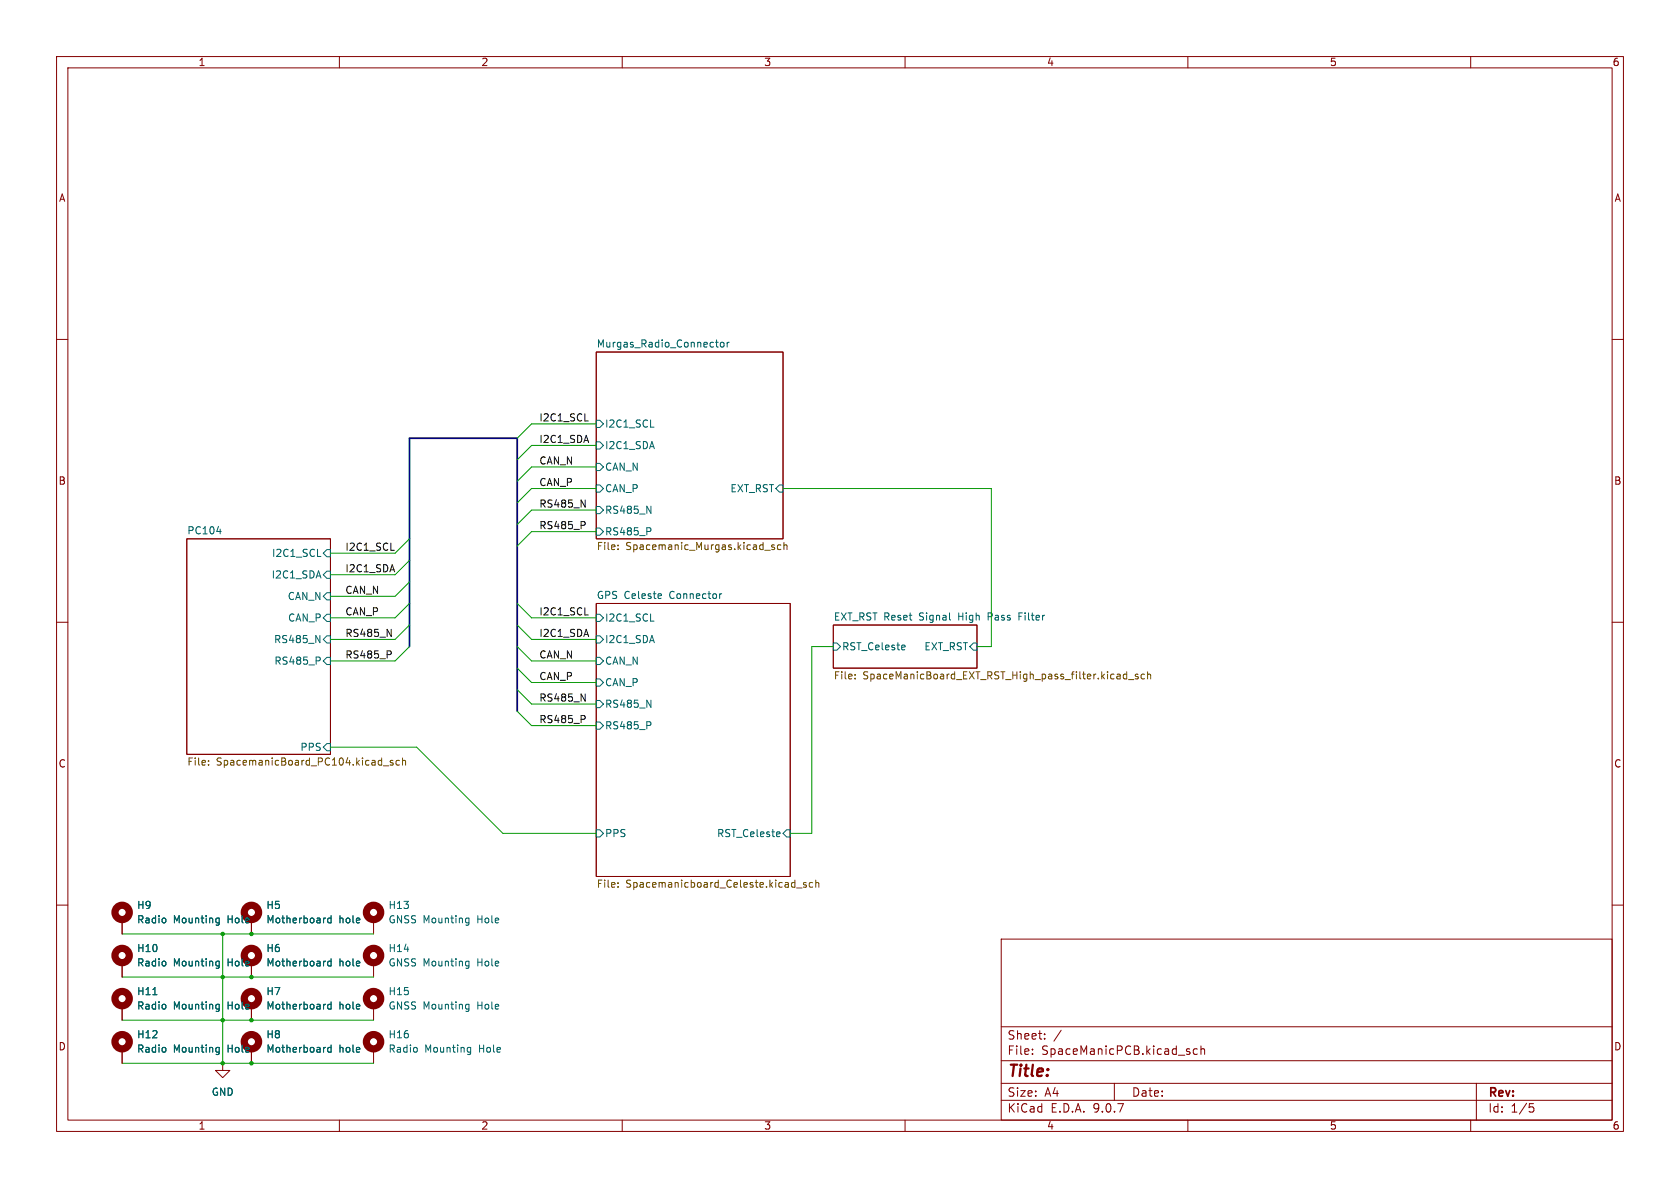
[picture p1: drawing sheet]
<svg xmlns="http://www.w3.org/2000/svg" width="297mm" height="210mm" viewBox="0 0 297 210" stroke-linecap="round" stroke-linejoin="round" font-family="sans-serif">
<g fill="none" stroke="#840000" stroke-width=".18">
<path d="M10 10h277v190h-277zM12 12h273v186h-273zM60 10v2M110 10v2M160 10v2M210 10v2M260 10v2M10 60h2M105.4 62.2h33v33.1h-33zM285 60h2M33 95.3h25.4v38.1h-25.4zM10 110h2"/>
<path d="M105.4 106.7h34.3v48.2h-34.3zM147.3 110.5h25.4v7.6h-25.4zM285 110h2M10 160h2M21.6 162.6v2.5M21.6 170.2v2.5M21.6 177.8v2.5M44.4 162.6v2.5M44.4 170.2v2.5M44.4 177.8v2.5M66 162.6v2.5M66 170.2v2.5"/>
<path d="M66 177.8v2.5M177 166h108v32h-108zM285 160h2M21.6 185.4v2.6M39.4 188v1.2h1.2l-1.2 1.3-1.3-1.3h1.3M39.4 188h.1M44.4 185.4v2.6M60 198v2M66 185.4v2.6M110 198v2M160 198v2M177 194.5h108"/>
<path d="M177 191.5h108M177 187.5h108M177 181.5h108M182.5 186.3v.1M182.5 185.5v.1M184.7 183.6v.1M184.7 182.8v.1M187.6 182.1l-1.3 2M197 191.5v3M210 198v2M210.3 186v.3M211.7 185.5l-.5-.1-.2 .3v.4l.1 .2h.6"/>
<path d="M212.3 185.5l.2-.1 .4 .1 .1 .9M212.3 184.9v1.5M260 198v2M261 191.5v6.5M270.4 195.1h.7M270.5 195.7h.4l.3 .3-.2 .5-.5 .1"/>
</g>
<g fill="none" stroke="#006464" stroke-width=".18">
<path d="M105.4 74.3h.6l.7 .6-.7 .7h-.6zM105.4 78.1h.6l.7 .6-.7 .7h-.6zM115 75.5h.6M126.5 60.5h.5M126.7 60.1v1.1l.3 .2M127.5 60.6l.3-.1 .2 .3v.3l-.2 .3-.3-.1-.2-.2zM128.6 60.5v.9M128.9 60.5l-.3 .3M38.3 94h.8M56.1 98.4h.6M57.8 97.2h.6v1.2h-.6l-.7-.6zM105.4 81.9h.6l.7 .7-.7 .6h-.6z"/>
<path d="M105.4 85.7h.6l.7 .7-.7 .6h-.6zM105.4 89.5h.6l.7 .7-.7 .6h-.6zM105.4 93.3h.6l.7 .7-.7 .6h-.6zM114.3 89.5l.8 1.2v-1.2M115 93.4l.1 .1-.1 .4M137.2 86.4l.6-.7h.6v1.3h-.6zM55.8 112.3l.8 1.3v-1.3M56.5 116.2l.1 .2-.1 .4M57.8 104.8h.6v1.2h-.6l-.7-.6zM57.8 108.6h.6v1.3h-.6l-.7-.7zM57.8 101h.6v1.2h-.6l-.7-.6zM57.8 112.4h.6v1.3h-.6l-.7-.7z"/>
<path d="M57.8 116.2h.6v1.3h-.6l-.7-.7zM105.4 116.2h.6l.7 .6-.7 .7h-.6zM105.4 108.6h.6l.7 .6-.7 .7h-.6zM105.4 112.4h.6l.7 .6-.7 .7h-.6zM115 109.8h.6M116.8 105l.1 .3-.6 .1M116.9 105.7l-.1 .1M127.6 105l-.4 .2M147.3 113.7h.7l.6 .6-.6 .6h-.7zM159.8 114l.2 .3-.6 .2M159.9 114.8l-.1 .1M167.9 109.6h.1"/>
<path d="M172.1 113.7h.6v1.2h-.6l-.7-.6zM180.1 108.9h.5M180.7 108.3h-.6v1.3M57.8 131.4h.6v1.3h-.6l-.7-.6zM105.4 120h.6l.7 .7-.7 .6h-.6zM105.4 123.8h.6l.7 .7-.7 .6h-.6zM105.4 127.6h.6l.7 .7-.7 .6h-.6zM114.3 123.8l.8 1.2v-1.2M115 127.6l.1 .2-.1 .4M105.4 146.7h.6l.7 .6-.7 .7h-.6zM137.7 147.1l.2 .3-.6 .1M137.8 147.8l-.1 .1"/>
<path d="M139.1 146.7h.6v1.3h-.6l-.7-.7zM27 175.8h.7M29.3 177.7v.6M29.3 162.4v.6M29.3 170v.6M38.4 162.3l.4 .1M38.4 169.9l.4 .1M38.4 177.5l.4 .1M38.8 163.1h-.4M38.8 170.7l-.4 .1M38.8 178.3l-.4 .1M38.8 162.3v1l-.2 .2-.3 .1"/>
<path d="M38.8 169.9v1l-.2 .2-.3 .1M38.8 177.5v1.1l-.2 .1-.3 .1M57.4 162.3h.2M57.4 169.9h.2M57.4 177.5h.2M58.5 161.9v1.2M58.5 169.5v1.3M58.5 177.1v1.3M58.5 162.4l-.3-.1-.3 .2 .1 .6h.5M58.5 170l-.3-.1-.3 .3 .1 .5h.5M58.5 177.6l-.3-.1-.3 .3 .1 .5h.5M82.5 162.3l.4 .1"/>
<path d="M82.5 169.9l.4 .1M82.5 177.5l.4 .1M82.9 163.1h-.4M82.9 170.7l-.4 .1M82.9 178.3l-.4 .1M82.9 177.5v1.1l-.1 .1-.3 .1M82.9 162.3v1l-.1 .2-.3 .1M82.9 169.9v1l-.1 .2-.3 .1M29.3 185.3v.6M38.4 185.2h.4M38.8 185.9l-.4 .1M38.8 185.2v1l-.2 .2h-.3"/>
<path d="M57.4 185.2h.2M58.5 185.2h-.3l-.3 .2 .1 .5h.5M58.5 184.7v1.3M73.7 185.3v.6M82.8 185.2h.4M83.2 185.9l-.4 .1M83.2 185.2v1l-.1 .2h-.3"/>
</g>
<g fill="none" stroke="#725600" stroke-width=".18">
<path d="M109.3 96.4v.1M109.3 97v.2M135.2 97.3h1M136.9 96.4l-.3-.1-.2 .2 .1 .2 .4 .1v.3h-.5M138 96.4l-.3-.1-.3 .3 .2 .5h.4M138.6 96.4l.2-.1 .3 .1v.8M138.6 95.9v1.3M151.2 119.9v.1M151.2 119.2v.2M199.2 118.7v1.3M199.2 119.2h-.4l-.2 .2 .1 .6h.5M201.2 119.2h-.3l-.2 .2 .1 .1 .4 .2v.3h-.5"/>
<path d="M202.3 119.2h-.3l-.3 .2 .1 .6h.5M202.9 119.3l.2-.1h.3v.8M202.9 118.7v1.3M36.9 135.1v.2M36.9 134.5v.1M67.8 135.4h.9M69.5 134.5l-.3-.1-.2 .2v.2l.5 .1v.3h-.5M70.6 134.5l-.3-.1-.3 .3 .1 .5h.5M71.2 134.5l.1-.1 .3 .1 .1 .8M71.2 134v1.3M199.5 120.1h1M109.3 156.7v.1"/>
<path d="M109.3 156.1v.1M140.8 157h1M142.5 156.1l-.3-.1-.2 .2 .1 .2 .4 .1v.3h-.5M143.7 156.1l-.4-.1-.2 .2 .1 .6h.5M144.2 156.1l.2-.1 .3 .1 .1 .7M144.2 155.6v1.2"/>
</g>
<g fill="none" stroke="#840000" stroke-width="1.3">
<circle cx="21.6" cy="168.9" r="1.27"/>
<circle cx="21.6" cy="161.3" r="1.27"/>
<circle cx="21.6" cy="176.5" r="1.27"/>
<circle cx="44.4" cy="161.3" r="1.27"/>
<circle cx="44.4" cy="168.9" r="1.27"/>
<circle cx="44.4" cy="176.5" r="1.27"/>
<circle cx="66" cy="168.9" r="1.27"/>
<circle cx="66" cy="176.5" r="1.27"/>
<circle cx="66" cy="161.3" r="1.27"/>
<circle cx="21.6" cy="184.1" r="1.27"/>
<circle cx="44.4" cy="184.1" r="1.27"/>
<circle cx="66" cy="184.1" r="1.27"/>
</g>
<path d="M103.4 74.4h.6M69.1 97.3h.6M102.7 88.4l.8 1.3v-1.3M103.3 92.3l.2 .1-.2 .4M68.4 111.2l.8 1.3v-1.3M69 115.1l.2 .2-.2 .4M103.4 108.7h.6M102.7 122.7l.8 1.2v-1.2M103.3 126.5l.2 .2-.2 .4" fill="none" stroke="#0f0f0f" stroke-width=".18"/>
<path d="M72.4 114.3v-36.8h19v48.2" fill="none" stroke="#000084" stroke-width=".3"/>
<g fill="none" stroke="#009600" stroke-width=".18">
<path d="M105.4 78.7h-11.4l-2.6 2.6M105.4 74.9h-11.4l-2.6 2.6M72.4 95.3l-2.6 2.5h-11.4M72.4 99.1l-2.6 2.5h-11.4M105.4 82.6h-11.4l-2.6 2.5M105.4 86.4h-11.4l-2.6 2.5M105.4 90.2h-11.4l-2.6 2.5M105.4 94h-11.4l-2.6 2.5M138.4 86.4h36.9v27.9h-2.6M72.4 114.3l-2.6 2.5h-11.4M72.4 106.7l-2.6 2.5h-11.4M72.4 110.5l-2.6 2.5h-11.4"/>
<path d="M72.4 102.9l-2.6 2.5h-11.4M91.4 114.3l2.6 2.5h11.4M91.4 118.1l2.6 2.6h11.4M91.4 106.7l2.6 2.5h11.4M91.4 110.5l2.6 2.5h11.4M147.3 114.3h-3.8v33h-3.8M58.4 132.1h15.3l15.2 15.2h16.5M91.4 125.7l2.6 2.6h11.4M91.4 121.9l2.6 2.6h11.4M21.6 172.7h44.4M21.6 165.1h44.4M39.4 165.1v22.9"/>
<path d="M21.6 180.3h44.4M21.6 188h44.4"/>
</g>
<g fill="#009600" stroke="#009600" stroke-width=".18">
<circle cx="44.4" cy="180.3" r=".3"/>
<circle cx="39.4" cy="172.7" r=".3"/>
<circle cx="44.4" cy="172.7" r=".3"/>
<circle cx="44.4" cy="165.1" r=".3"/>
<circle cx="39.4" cy="165.1" r=".3"/>
<circle cx="39.4" cy="180.3" r=".3"/>
<circle cx="39.4" cy="188" r=".3"/>
<circle cx="44.4" cy="188" r=".3"/>
</g>
<text font-size="2.8" fill="#840000" x="178" y="190.9">Title:</text>
<g font-size="2.1" fill="#840000">
<text x="178" y="184">Sheet:</text>
<text x="178" y="186.7">File:</text>
<text x="184.1" y="186.7">SpaceManicPCB.kicad_sch</text>
<text x="178" y="196.9">KiCad</text>
<text x="178" y="194.1">Size:</text>
<text x="184.7" y="194.1">A4</text>
<text x="185.7" y="196.9">E.D.A.</text>
<text x="193.3" y="196.9">9.0.7</text>
<text x="200" y="194.1">Date:</text>
<text x="263" y="194.3">Rev:</text>
<text x="263" y="196.9">Id:</text>
<text x="267.1" y="196.9">1/5</text>
</g>
<g font-size="1.8" fill="#840000">
<text x="35" y="11.9">1</text>
<text x="85" y="11.9">2</text>
<text x="135" y="11.9">3</text>
<text x="185" y="11.9">4</text>
<text x="235" y="11.9">5</text>
<text x="285" y="11.9">6</text>
<text x="10.3" y="35.9">A</text>
<text x="285.3" y="35.9">A</text>
<text x="10.3" y="85.9">B</text>
<text x="285.3" y="85.9">B</text>
<text x="10.3" y="135.9">C</text>
<text x="285.3" y="135.9">C</text>
<text x="10.3" y="185.9">D</text>
<text x="285.3" y="185.9">D</text>
<text x="35" y="199.9">1</text>
<text x="85" y="199.9">2</text>
<text x="135" y="199.9">3</text>
<text x="185" y="199.9">4</text>
<text x="235" y="199.9">5</text>
<text x="285" y="199.9">6</text>
</g>
<g font-size="1.8" fill="#006464">
<text x="105.4" y="61.5">Murgas_Radio_Connector</text>
<text x="106.9" y="75.8">I2C1_SCL</text>
<text x="106.9" y="83.4">CAN_N</text>
<text x="106.9" y="79.6">I2C1_SDA</text>
<text x="106.9" y="87.2">CAN_P</text>
<text x="129" y="87.2">EXT_RST</text>
<text x="33" y="94.5">PC104</text>
<text x="106.9" y="91">RS485_N</text>
<text x="106.9" y="94.8">RS485_P</text>
<text x="48" y="98.7">I2C1_SCL</text>
<text x="47.9" y="102.5">I2C1_SDA</text>
<text x="50.8" y="106.3">CAN_N</text>
<text x="105.4" y="106">GPS Celeste</text>
<text x="118.5" y="106">Connector</text>
<text x="48.4" y="113.9">RS485_N</text>
<text x="50.8" y="110.1">CAN_P</text>
<text x="106.9" y="110.1">I2C1_SCL</text>
<text x="106.9" y="113.9">I2C1_SDA</text>
<text x="147.3" y="109.8">EXT_RST Reset</text>
<text x="162.6" y="109.8">Signal</text>
<text x="169.7" y="109.8">High</text>
<text x="175.1" y="109.8">Pass</text>
<text x="180.8" y="109.8">Filter</text>
<text x="48.4" y="117.7">RS485_P</text>
<text x="106.9" y="117.7">CAN_N</text>
<text x="148.8" y="115.2">RST_Celeste</text>
<text x="163.3" y="115.2">EXT_RST</text>
<text x="106.9" y="121.5">CAN_P</text>
<text x="106.9" y="125.3">RS485_N</text>
<text x="106.9" y="129.1">RS485_P</text>
<text x="53" y="132.9">PPS</text>
<text x="106.9" y="148.2">PPS</text>
<text x="126.7" y="148.2">RST_Celeste</text>
<text x="24.1" y="160.9">H9</text>
<text x="47" y="160.9">H5</text>
<text x="68.6" y="160.9">H13</text>
<text x="24.1" y="163.4">Radio</text>
<text x="30.6" y="163.4">Mounting</text>
<text x="40.3" y="163.4">Hole</text>
<text x="47" y="163.4">Motherboard</text>
<text x="59.9" y="163.4">hole</text>
<text x="68.6" y="163.4">GNSS Mounting</text>
<text x="84.5" y="163.4">Hole</text>
<text x="24.1" y="168.5">H10</text>
<text x="24.1" y="171">Radio</text>
<text x="30.6" y="171">Mounting</text>
<text x="40.3" y="171">Hole</text>
<text x="47" y="171">Motherboard</text>
<text x="47" y="168.5">H6</text>
<text x="59.9" y="171">hole</text>
<text x="68.6" y="168.5">H14</text>
<text x="68.6" y="171">GNSS Mounting</text>
<text x="84.5" y="171">Hole</text>
<text x="24.1" y="176.1">H11</text>
<text x="24.1" y="178.7">Radio</text>
<text x="30.6" y="178.7">Mounting</text>
<text x="40.3" y="178.7">Hole</text>
<text x="47" y="178.7">Motherboard</text>
<text x="47" y="176.1">H7</text>
<text x="59.9" y="178.7">hole</text>
<text x="68.6" y="176.1">H15</text>
<text x="68.6" y="178.7">GNSS Mounting</text>
<text x="84.5" y="178.7">Hole</text>
<text x="24.1" y="183.7">H12</text>
<text x="47" y="183.7">H8</text>
<text x="68.6" y="183.7">H16</text>
<text x="24.1" y="186.3">Radio</text>
<text x="30.6" y="186.3">Mounting</text>
<text x="40.3" y="186.3">Hole</text>
<text x="47" y="186.3">Motherboard</text>
<text x="59.9" y="186.3">hole</text>
<text x="68.6" y="186.3">Radio</text>
<text x="75.1" y="186.3">Mounting</text>
<text x="84.8" y="186.3">Hole</text>
<text x="37.3" y="193.9">GND</text>
</g>
<g font-size="1.8" fill="#0f0f0f">
<text x="95.2" y="74.6">I2C1_SCL</text>
<text x="95.2" y="82.2">CAN_N</text>
<text x="95.2" y="78.4">I2C1_SDA</text>
<text x="95.2" y="86">CAN_P</text>
<text x="95.2" y="89.8">RS485_N</text>
<text x="95.2" y="93.6">RS485_P</text>
<text x="61" y="97.4">I2C1_SCL</text>
<text x="61" y="101.3">I2C1_SDA</text>
<text x="61" y="105.1">CAN_N</text>
<text x="61" y="108.9">CAN_P</text>
<text x="61" y="112.7">RS485_N</text>
<text x="95.2" y="112.7">I2C1_SDA</text>
<text x="95.2" y="108.9">I2C1_SCL</text>
<text x="61" y="116.5">RS485_P</text>
<text x="95.2" y="116.5">CAN_N</text>
<text x="95.2" y="120.3">CAN_P</text>
<text x="95.2" y="124.1">RS485_N</text>
<text x="95.2" y="127.9">RS485_P</text>
</g>
<g font-size="1.8" fill="#725600">
<text x="105.4" y="97.6">File:</text>
<text x="110.6" y="97.6">Spacemanic_Murgas.kicad_sch</text>
<text x="147.3" y="120.4">File:</text>
<text x="152.5" y="120.4">SpaceManicBoard_EXT_RST_High_pass_filter.kicad_sch</text>
<text x="33" y="135.7">File:</text>
<text x="38.2" y="135.7">SpacemanicBoard_PC104.kicad_sch</text>
<text x="105.4" y="157.3">File:</text>
<text x="110.6" y="157.3">Spacemanicboard_Celeste.kicad_sch</text>
</g>
</svg>
